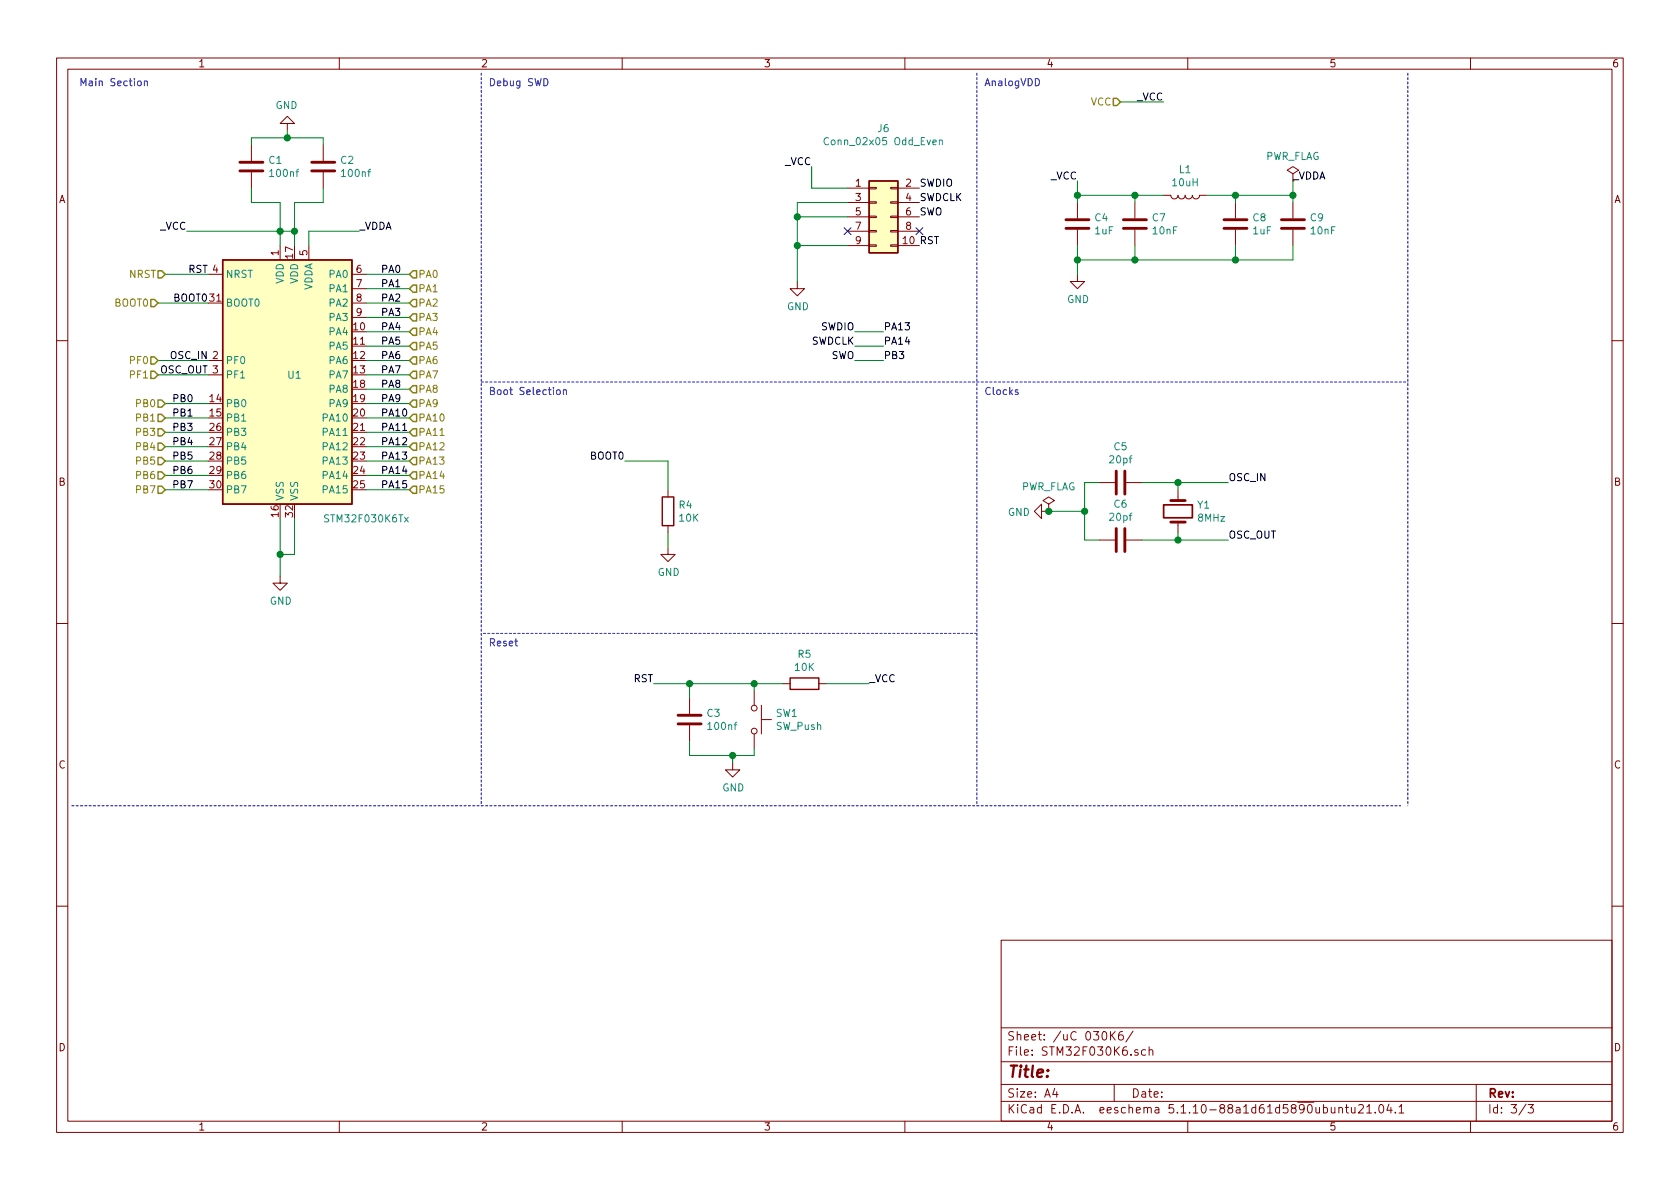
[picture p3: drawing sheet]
EESchema Schematic File Version 4
EELAYER 30 0
EELAYER END
$Descr A4 11693 8268
encoding utf-8
Sheet 3 3
Title ""
Date ""
Rev ""
Comp ""
Comment1 ""
Comment2 ""
Comment3 ""
Comment4 ""
$EndDescr
$Comp
L power:GND #PWR?
U 1 1
P 1950 4000
AR Path="/6119A7DA" Ref="#PWR?"  Part="1" 
AR Path="/6115F145/6119A7DA" Ref="#PWR?"  Part="1" 
AR Path="/6134FEA3/6119A7DA" Ref="#PWR015"  Part="1" 
F 0 "#PWR015" H 1950 3750 50  0001 C CNN
F 1 "GND" H 1955 3827 50  0000 C CNN
F 2 "" H 1950 4000 50  0001 C CNN
F 3 "" H 1950 4000 50  0001 C CNN
	1    1950 4000
	1    0    0    -1  
$EndComp
Wire Wire Line
	2050 3600 2050 3850
Wire Wire Line
	2050 3850 1950 3850
Wire Wire Line
	1950 3850 1950 4000
Connection ~ 1950 3850
Wire Wire Line
	1950 3600 1950 3850
$Comp
L power:GND #PWR?
U 1 1
P 2000 900
AR Path="/6119A7EE" Ref="#PWR?"  Part="1" 
AR Path="/6115F145/6119A7EE" Ref="#PWR?"  Part="1" 
AR Path="/6134FEA3/6119A7EE" Ref="#PWR016"  Part="1" 
F 0 "#PWR016" H 2000 650 50  0001 C CNN
F 1 "GND" H 2005 727 50  0000 C CNN
F 2 "" H 2000 900 50  0001 C CNN
F 3 "" H 2000 900 50  0001 C CNN
	1    2000 900 
	-1   0    0    1   
$EndComp
Wire Wire Line
	2050 1600 2050 1700
Wire Wire Line
	1950 1700 1950 1600
Connection ~ 1950 1600
Wire Wire Line
	1950 1600 2050 1600
$Comp
L Device:C C?
U 1 1
P 2250 1150
AR Path="/6119A80C" Ref="C?"  Part="1" 
AR Path="/6115F145/6119A80C" Ref="C?"  Part="1" 
AR Path="/6134FEA3/6119A80C" Ref="C2"  Part="1" 
F 0 "C2" H 2365 1196 50  0000 L CNN
F 1 "100nf" H 2365 1105 50  0000 L CNN
F 2 "Capacitor_SMD:C_1206_3216Metric" H 2288 1000 50  0001 C CNN
F 3 "~" H 2250 1150 50  0001 C CNN
F 4 "" H 2250 1150 50  0001 C CNN "LCSC"
	1    2250 1150
	1    0    0    -1  
$EndComp
$Comp
L Device:C C?
U 1 1
P 1750 1150
AR Path="/6119A813" Ref="C?"  Part="1" 
AR Path="/6115F145/6119A813" Ref="C?"  Part="1" 
AR Path="/6134FEA3/6119A813" Ref="C1"  Part="1" 
F 0 "C1" H 1865 1196 50  0000 L CNN
F 1 "100nf" H 1865 1105 50  0000 L CNN
F 2 "Capacitor_SMD:C_1206_3216Metric" H 1788 1000 50  0001 C CNN
F 3 "~" H 1750 1150 50  0001 C CNN
F 4 "" H 1750 1150 50  0001 C CNN "LCSC"
	1    1750 1150
	1    0    0    -1  
$EndComp
Wire Wire Line
	2000 950  2000 900 
Wire Wire Line
	2250 1000 2250 950 
Wire Wire Line
	2250 950  2000 950 
Wire Wire Line
	1750 1000 1750 950 
Wire Wire Line
	1750 950  2000 950 
Connection ~ 2000 950 
Wire Wire Line
	2250 1300 2250 1400
Wire Wire Line
	2250 1400 2050 1400
Wire Wire Line
	2050 1400 2050 1600
Wire Wire Line
	1950 1400 1750 1400
Wire Wire Line
	1750 1400 1750 1300
Wire Wire Line
	1950 1400 1950 1600
Text Label 1450 2500 2    50   ~ 0
OSC_IN
Text Label 1450 2600 2    50   ~ 0
OSC_OUT
Wire Wire Line
	2500 1600 2150 1600
Wire Wire Line
	2150 1600 2150 1700
Text Label 1450 1900 2    50   ~ 0
RST
Text Label 1450 2100 2    50   ~ 0
BOOT0
Text Label 2650 1900 0    50   ~ 0
PA0
Text Label 2650 2000 0    50   ~ 0
PA1
Text Label 2650 2100 0    50   ~ 0
PA2
Text Label 2650 2200 0    50   ~ 0
PA3
Text Label 2650 2300 0    50   ~ 0
PA4
Text Label 2650 2400 0    50   ~ 0
PA5
Text Label 2650 2500 0    50   ~ 0
PA6
Text Label 2650 2600 0    50   ~ 0
PA7
Text Label 2650 2700 0    50   ~ 0
PA8
Text Label 2650 2800 0    50   ~ 0
PA9
Text Label 2650 2900 0    50   ~ 0
PA10
Text Label 2650 3000 0    50   ~ 0
PA11
Text Label 2650 3100 0    50   ~ 0
PA12
Text Label 2650 3200 0    50   ~ 0
PA13
Text Label 2650 3300 0    50   ~ 0
PA14
Text Label 2650 3400 0    50   ~ 0
PA15
Text HLabel 2850 1900 2    50   Input ~ 0
PA0
Text HLabel 2850 2000 2    50   Input ~ 0
PA1
Text HLabel 2850 2100 2    50   Input ~ 0
PA2
Text HLabel 2850 2200 2    50   Input ~ 0
PA3
Text HLabel 2850 2300 2    50   Input ~ 0
PA4
Text HLabel 2850 2400 2    50   Input ~ 0
PA5
Text HLabel 2850 2500 2    50   Input ~ 0
PA6
Text HLabel 2850 2600 2    50   Input ~ 0
PA7
Text HLabel 2850 2700 2    50   Input ~ 0
PA8
Text HLabel 2850 2800 2    50   Input ~ 0
PA9
Text HLabel 2850 2900 2    50   Input ~ 0
PA10
Text HLabel 2850 3000 2    50   Input ~ 0
PA11
Text HLabel 2850 3100 2    50   Input ~ 0
PA12
Text HLabel 2850 3200 2    50   Input ~ 0
PA13
Text HLabel 2850 3300 2    50   Input ~ 0
PA14
Text HLabel 2850 3400 2    50   Input ~ 0
PA15
$Comp
L Device:Crystal Y?
U 1 1
P 8200 3550
AR Path="/61267F6D" Ref="Y?"  Part="1" 
AR Path="/6115F145/61267F6D" Ref="Y?"  Part="1" 
AR Path="/6134FEA3/61267F6D" Ref="Y1"  Part="1" 
F 0 "Y1" V 8154 3681 50  0000 L CNN
F 1 "8MHz" V 8245 3681 50  0000 L CNN
F 2 "Project:HC-49SM8MH" V 8291 3681 50  0001 L CNN
F 3 "~" H 8200 3550 50  0001 C CNN
F 4 "" V 8200 3550 50  0001 C CNN "LCSC"
	1    8200 3550
	0    1    1    0   
$EndComp
$Comp
L Device:C C?
U 1 1
P 7800 3750
AR Path="/61267F74" Ref="C?"  Part="1" 
AR Path="/6115F145/61267F74" Ref="C?"  Part="1" 
AR Path="/6134FEA3/61267F74" Ref="C6"  Part="1" 
F 0 "C6" V 7548 3750 50  0000 C CNN
F 1 "20pf" V 7639 3750 50  0000 C CNN
F 2 "Capacitor_SMD:C_1206_3216Metric" H 7838 3600 50  0001 C CNN
F 3 "~" H 7800 3750 50  0001 C CNN
F 4 "" H 7800 3750 50  0001 C CNN "LCSC"
	1    7800 3750
	0    1    1    0   
$EndComp
$Comp
L Device:C C?
U 1 1
P 7800 3350
AR Path="/61267F7B" Ref="C?"  Part="1" 
AR Path="/6115F145/61267F7B" Ref="C?"  Part="1" 
AR Path="/6134FEA3/61267F7B" Ref="C5"  Part="1" 
F 0 "C5" V 7548 3350 50  0000 C CNN
F 1 "20pf" V 7639 3350 50  0000 C CNN
F 2 "Capacitor_SMD:C_1206_3216Metric" H 7838 3200 50  0001 C CNN
F 3 "~" H 7800 3350 50  0001 C CNN
F 4 "" H 7800 3350 50  0001 C CNN "LCSC"
	1    7800 3350
	0    1    1    0   
$EndComp
$Comp
L power:GND #PWR?
U 1 1
P 7300 3550
AR Path="/61267F81" Ref="#PWR?"  Part="1" 
AR Path="/6115F145/61267F81" Ref="#PWR?"  Part="1" 
AR Path="/6134FEA3/61267F81" Ref="#PWR021"  Part="1" 
F 0 "#PWR021" H 7300 3300 50  0001 C CNN
F 1 "GND" V 7305 3422 50  0000 R CNN
F 2 "" H 7300 3550 50  0001 C CNN
F 3 "" H 7300 3550 50  0001 C CNN
	1    7300 3550
	0    1    1    0   
$EndComp
Wire Wire Line
	7300 3550 7550 3550
Wire Wire Line
	7550 3550 7550 3750
Wire Wire Line
	7550 3750 7650 3750
Wire Wire Line
	7650 3350 7550 3350
Wire Wire Line
	7550 3350 7550 3550
Connection ~ 7550 3550
Wire Wire Line
	7950 3350 8200 3350
Wire Wire Line
	8200 3350 8200 3400
Wire Wire Line
	8200 3700 8200 3750
Wire Wire Line
	8200 3750 7950 3750
Wire Wire Line
	8200 3350 8550 3350
Connection ~ 8200 3350
Wire Wire Line
	8200 3750 8550 3750
Connection ~ 8200 3750
Text Label 8550 3350 0    50   ~ 0
OSC_IN
Text Label 8550 3750 0    50   ~ 0
OSC_OUT
Wire Notes Line
	3350 500  3350 5600
$Comp
L Connector_Generic:Conn_02x05_Odd_Even J?
U 1 1
P 6100 1500
AR Path="/612C8FAB" Ref="J?"  Part="1" 
AR Path="/6115F145/612C8FAB" Ref="J?"  Part="1" 
AR Path="/6134FEA3/612C8FAB" Ref="J6"  Part="1" 
F 0 "J6" H 6150 2117 50  0000 C CNN
F 1 "Conn_02x05 Odd_Even" H 6150 2026 50  0000 C CNN
F 2 "Connector_PinHeader_1.27mm:PinHeader_2x05_P1.27mm_Vertical" H 6100 1500 50  0001 C CNN
F 3 "~" H 6100 1500 50  0001 C CNN
	1    6100 1500
	1    0    0    -1  
$EndComp
Wire Wire Line
	5650 1150 5650 1300
Wire Wire Line
	5650 1300 5900 1300
$Comp
L power:GND #PWR?
U 1 1
P 5550 1950
AR Path="/612C8FB9" Ref="#PWR?"  Part="1" 
AR Path="/6115F145/612C8FB9" Ref="#PWR?"  Part="1" 
AR Path="/6134FEA3/612C8FB9" Ref="#PWR020"  Part="1" 
F 0 "#PWR020" H 5550 1700 50  0001 C CNN
F 1 "GND" H 5555 1777 50  0000 C CNN
F 2 "" H 5550 1950 50  0001 C CNN
F 3 "" H 5550 1950 50  0001 C CNN
	1    5550 1950
	1    0    0    -1  
$EndComp
Wire Wire Line
	5550 1400 5900 1400
Wire Wire Line
	5900 1500 5550 1500
Wire Wire Line
	5550 1400 5550 1500
Connection ~ 5550 1500
NoConn ~ 5900 1600
Wire Wire Line
	5900 1700 5550 1700
Wire Wire Line
	5550 1500 5550 1700
Connection ~ 5550 1700
Wire Wire Line
	5550 1700 5550 1950
Text Label 6400 1300 0    50   ~ 0
SWDIO
Text Label 6400 1400 0    50   ~ 0
SWDCLK
Text Label 6400 1500 0    50   ~ 0
SWO
Text Label 6400 1700 0    50   ~ 0
RST
NoConn ~ 6400 1600
Text Label 5950 2400 2    50   ~ 0
SWDCLK
Text Label 5950 2300 2    50   ~ 0
SWDIO
Text Label 6150 2400 0    50   ~ 0
PA14
Text Label 6150 2300 0    50   ~ 0
PA13
Wire Wire Line
	5950 2300 6150 2300
Wire Wire Line
	6150 2400 5950 2400
Text Label 5950 2500 2    50   ~ 0
SWO
Text Label 6150 2500 0    50   ~ 0
PB3
Wire Wire Line
	5950 2500 6150 2500
$Comp
L Device:C C?
U 1 1
P 4800 5000
AR Path="/612F4A3F" Ref="C?"  Part="1" 
AR Path="/6115F145/612F4A3F" Ref="C?"  Part="1" 
AR Path="/6134FEA3/612F4A3F" Ref="C3"  Part="1" 
F 0 "C3" H 4915 5046 50  0000 L CNN
F 1 "100nf" H 4915 4955 50  0000 L CNN
F 2 "Capacitor_SMD:C_1206_3216Metric" H 4838 4850 50  0001 C CNN
F 3 "~" H 4800 5000 50  0001 C CNN
F 4 "" H 4800 5000 50  0001 C CNN "LCSC"
	1    4800 5000
	1    0    0    -1  
$EndComp
Text Label 4550 4750 2    50   ~ 0
RST
$Comp
L power:GND #PWR?
U 1 1
P 5100 5300
AR Path="/612F4A46" Ref="#PWR?"  Part="1" 
AR Path="/6115F145/612F4A46" Ref="#PWR?"  Part="1" 
AR Path="/6134FEA3/612F4A46" Ref="#PWR019"  Part="1" 
F 0 "#PWR019" H 5100 5050 50  0001 C CNN
F 1 "GND" H 5105 5127 50  0000 C CNN
F 2 "" H 5100 5300 50  0001 C CNN
F 3 "" H 5100 5300 50  0001 C CNN
	1    5100 5300
	1    0    0    -1  
$EndComp
$Comp
L Switch:SW_Push SW?
U 1 1
P 5250 5000
AR Path="/612F4A4C" Ref="SW?"  Part="1" 
AR Path="/6115F145/612F4A4C" Ref="SW?"  Part="1" 
AR Path="/6134FEA3/612F4A4C" Ref="SW1"  Part="1" 
F 0 "SW1" V 5204 5148 50  0000 L CNN
F 1 "SW_Push" V 5295 5148 50  0000 L CNN
F 2 "Button_Switch_THT:SW_PUSH_6mm" H 5250 5200 50  0001 C CNN
F 3 "~" H 5250 5200 50  0001 C CNN
	1    5250 5000
	0    1    1    0   
$EndComp
Wire Wire Line
	4550 4750 4800 4750
Wire Wire Line
	5250 4750 5250 4800
Wire Wire Line
	4800 4850 4800 4750
Connection ~ 4800 4750
Wire Wire Line
	4800 4750 5250 4750
Wire Wire Line
	4800 5150 4800 5250
Wire Wire Line
	4800 5250 5100 5250
Wire Wire Line
	5100 5250 5100 5300
Wire Wire Line
	5250 5200 5250 5250
Wire Wire Line
	5250 5250 5100 5250
Connection ~ 5100 5250
$Comp
L power:GND #PWR?
U 1 1
P 4650 3800
AR Path="/612F4A63" Ref="#PWR?"  Part="1" 
AR Path="/6115F145/612F4A63" Ref="#PWR?"  Part="1" 
AR Path="/6134FEA3/612F4A63" Ref="#PWR018"  Part="1" 
F 0 "#PWR018" H 4650 3550 50  0001 C CNN
F 1 "GND" H 4655 3627 50  0000 C CNN
F 2 "" H 4650 3800 50  0001 C CNN
F 3 "" H 4650 3800 50  0001 C CNN
	1    4650 3800
	1    0    0    -1  
$EndComp
$Comp
L Device:R R?
U 1 1
P 4650 3550
AR Path="/612F4A87" Ref="R?"  Part="1" 
AR Path="/6115F145/612F4A87" Ref="R?"  Part="1" 
AR Path="/6134FEA3/612F4A87" Ref="R4"  Part="1" 
F 0 "R4" H 4720 3596 50  0000 L CNN
F 1 "10K" H 4720 3505 50  0000 L CNN
F 2 "Resistor_SMD:R_1206_3216Metric" H 4720 3459 50  0001 L CNN
F 3 "~" H 4650 3550 50  0001 C CNN
F 4 "" H 4650 3550 50  0001 C CNN "LCSC"
	1    4650 3550
	1    0    0    -1  
$EndComp
Text Label 4350 3200 2    50   ~ 0
BOOT0
Wire Wire Line
	4650 3800 4650 3700
$Comp
L Device:R R?
U 1 1
P 5600 4750
AR Path="/612F4A96" Ref="R?"  Part="1" 
AR Path="/6115F145/612F4A96" Ref="R?"  Part="1" 
AR Path="/6134FEA3/612F4A96" Ref="R5"  Part="1" 
F 0 "R5" V 5393 4750 50  0000 C CNN
F 1 "10K" V 5484 4750 50  0000 C CNN
F 2 "Resistor_SMD:R_1206_3216Metric" H 5670 4659 50  0001 L CNN
F 3 "~" H 5600 4750 50  0001 C CNN
F 4 "" H 5600 4750 50  0001 C CNN "LCSC"
	1    5600 4750
	0    1    1    0   
$EndComp
Wire Wire Line
	6050 4750 5750 4750
Wire Wire Line
	5450 4750 5250 4750
Connection ~ 5250 4750
$Comp
L Device:C C?
U 1 1
P 7500 1550
AR Path="/6132A903" Ref="C?"  Part="1" 
AR Path="/6115F145/6132A903" Ref="C?"  Part="1" 
AR Path="/6134FEA3/6132A903" Ref="C4"  Part="1" 
F 0 "C4" H 7615 1596 50  0000 L CNN
F 1 "1uF" H 7615 1505 50  0000 L CNN
F 2 "Capacitor_SMD:C_1206_3216Metric" H 7538 1400 50  0001 C CNN
F 3 "~" H 7500 1550 50  0001 C CNN
F 4 "" H 7500 1550 50  0001 C CNN "LCSC"
	1    7500 1550
	1    0    0    -1  
$EndComp
$Comp
L power:GND #PWR?
U 1 1
P 7500 1900
AR Path="/6132A909" Ref="#PWR?"  Part="1" 
AR Path="/6115F145/6132A909" Ref="#PWR?"  Part="1" 
AR Path="/6134FEA3/6132A909" Ref="#PWR022"  Part="1" 
F 0 "#PWR022" H 7500 1650 50  0001 C CNN
F 1 "GND" H 7505 1727 50  0000 C CNN
F 2 "" H 7500 1900 50  0001 C CNN
F 3 "" H 7500 1900 50  0001 C CNN
	1    7500 1900
	1    0    0    -1  
$EndComp
$Comp
L Device:C C?
U 1 1
P 7900 1550
AR Path="/6132A916" Ref="C?"  Part="1" 
AR Path="/6115F145/6132A916" Ref="C?"  Part="1" 
AR Path="/6134FEA3/6132A916" Ref="C7"  Part="1" 
F 0 "C7" H 8015 1596 50  0000 L CNN
F 1 "10nF" H 8015 1505 50  0000 L CNN
F 2 "Capacitor_SMD:C_1206_3216Metric" H 7938 1400 50  0001 C CNN
F 3 "~" H 7900 1550 50  0001 C CNN
F 4 "" H 7900 1550 50  0001 C CNN "LCSC"
	1    7900 1550
	1    0    0    -1  
$EndComp
$Comp
L Device:C C?
U 1 1
P 8600 1550
AR Path="/6132A91D" Ref="C?"  Part="1" 
AR Path="/6115F145/6132A91D" Ref="C?"  Part="1" 
AR Path="/6134FEA3/6132A91D" Ref="C8"  Part="1" 
F 0 "C8" H 8715 1596 50  0000 L CNN
F 1 "1uF" H 8715 1505 50  0000 L CNN
F 2 "Capacitor_SMD:C_1206_3216Metric" H 8638 1400 50  0001 C CNN
F 3 "~" H 8600 1550 50  0001 C CNN
F 4 "" H 8600 1550 50  0001 C CNN "LCSC"
	1    8600 1550
	1    0    0    -1  
$EndComp
$Comp
L Device:C C?
U 1 1
P 9000 1550
AR Path="/6132A924" Ref="C?"  Part="1" 
AR Path="/6115F145/6132A924" Ref="C?"  Part="1" 
AR Path="/6134FEA3/6132A924" Ref="C9"  Part="1" 
F 0 "C9" H 9115 1596 50  0000 L CNN
F 1 "10nF" H 9115 1505 50  0000 L CNN
F 2 "Capacitor_SMD:C_1206_3216Metric" H 9038 1400 50  0001 C CNN
F 3 "~" H 9000 1550 50  0001 C CNN
F 4 "" H 9000 1550 50  0001 C CNN "LCSC"
	1    9000 1550
	1    0    0    -1  
$EndComp
$Comp
L Device:L L?
U 1 1
P 8250 1350
AR Path="/6132A932" Ref="L?"  Part="1" 
AR Path="/6115F145/6132A932" Ref="L?"  Part="1" 
AR Path="/6134FEA3/6132A932" Ref="L1"  Part="1" 
F 0 "L1" V 8069 1350 50  0000 C CNN
F 1 "10uH" V 8160 1350 50  0000 C CNN
F 2 "Inductor_SMD:L_1206_3216Metric" H 8250 1350 50  0001 C CNN
F 3 "~" H 8250 1350 50  0001 C CNN
F 4 "" V 8250 1350 50  0001 C CNN "LCSC"
	1    8250 1350
	0    1    1    0   
$EndComp
Wire Wire Line
	7500 1400 7500 1350
Wire Wire Line
	7500 1350 7900 1350
Wire Wire Line
	8400 1350 8600 1350
Wire Wire Line
	9000 1350 9000 1400
Wire Wire Line
	8600 1400 8600 1350
Connection ~ 8600 1350
Wire Wire Line
	8600 1350 9000 1350
Wire Wire Line
	7900 1400 7900 1350
Connection ~ 7900 1350
Wire Wire Line
	7900 1350 8100 1350
Wire Wire Line
	7500 1700 7500 1800
Wire Wire Line
	7500 1800 7900 1800
Wire Wire Line
	7900 1700 7900 1800
Connection ~ 7900 1800
Wire Wire Line
	9000 1800 9000 1700
Wire Wire Line
	8600 1700 8600 1800
Connection ~ 8600 1800
Wire Wire Line
	8600 1800 9000 1800
Wire Wire Line
	7500 1900 7500 1800
Connection ~ 7500 1800
Wire Wire Line
	7500 1250 7500 1350
Connection ~ 7500 1350
Wire Wire Line
	9000 1250 9000 1350
Connection ~ 9000 1350
Text Notes 550  600  0    50   ~ 0
Main Section
Text Notes 3400 600  0    50   ~ 0
Debug SWD
Wire Notes Line
	6800 4400 3350 4400
Wire Notes Line
	6800 500  6800 5600
Text Notes 3400 2750 0    50   ~ 0
Boot Selection
Text Notes 3400 4500 0    50   ~ 0
Reset
Wire Notes Line
	3350 2650 9800 2650
Wire Notes Line
	500  5600 9750 5600
Wire Notes Line
	9800 500  9800 5600
Text Notes 6850 2750 0    50   ~ 0
Clocks
Text Notes 6850 600  0    50   ~ 0
AnalogVDD
Text HLabel 1100 2500 0    50   Input ~ 0
PF0
Text HLabel 1100 2600 0    50   Input ~ 0
PF1
Text HLabel 1100 2100 0    50   Input ~ 0
BOOT0
Text HLabel 1150 1900 0    50   Input ~ 0
NRST
Wire Wire Line
	1150 1900 1450 1900
Wire Wire Line
	1100 2100 1450 2100
Wire Wire Line
	1100 2500 1450 2500
Wire Wire Line
	1100 2600 1450 2600
Text Label 9000 1250 0    50   ~ 0
_VDDA
Text Label 2500 1600 0    50   ~ 0
_VDDA
Text Label 7500 1250 2    50   ~ 0
_VCC
Text Label 5650 1150 2    50   ~ 0
_VCC
Text HLabel 7800 700  0    50   Input ~ 0
VCC
Text Label 8100 700  2    50   ~ 0
_VCC
Wire Wire Line
	8100 700  7800 700 
Text Label 6050 4750 0    50   ~ 0
_VCC
Text Label 1300 1600 2    50   ~ 0
_VCC
Wire Wire Line
	4350 3200 4650 3200
Wire Wire Line
	4650 3200 4650 3400
Text HLabel 1150 3400 0    50   Input ~ 0
PB7
Text HLabel 1150 3300 0    50   Input ~ 0
PB6
Text HLabel 1150 3200 0    50   Input ~ 0
PB5
Text HLabel 1150 3100 0    50   Input ~ 0
PB4
Text HLabel 1150 3000 0    50   Input ~ 0
PB3
Text HLabel 1150 2900 0    50   Input ~ 0
PB1
Text HLabel 1150 2800 0    50   Input ~ 0
PB0
Wire Wire Line
	1150 2800 1450 2800
Wire Wire Line
	1450 2900 1150 2900
Wire Wire Line
	1450 3000 1150 3000
Wire Wire Line
	1450 3200 1150 3200
Wire Wire Line
	1150 3300 1450 3300
Wire Wire Line
	1450 3400 1150 3400
Text Label 1350 3400 2    50   ~ 0
PB7
Text Label 1350 3300 2    50   ~ 0
PB6
Text Label 1350 3200 2    50   ~ 0
PB5
Text Label 1350 3100 2    50   ~ 0
PB4
Text Label 1350 3000 2    50   ~ 0
PB3
Text Label 1350 2900 2    50   ~ 0
PB1
Text Label 1350 2800 2    50   ~ 0
PB0
Wire Wire Line
	2550 1900 2850 1900
Wire Wire Line
	2550 2100 2850 2100
Wire Wire Line
	2550 2200 2850 2200
Wire Wire Line
	2550 2300 2850 2300
Wire Wire Line
	2550 2400 2850 2400
Wire Wire Line
	2550 2500 2850 2500
Wire Wire Line
	2550 2600 2850 2600
Wire Wire Line
	2550 2700 2850 2700
Wire Wire Line
	2550 2800 2850 2800
Wire Wire Line
	2550 2900 2850 2900
Wire Wire Line
	2550 3000 2850 3000
Wire Wire Line
	2550 3200 2850 3200
Wire Wire Line
	2550 3300 2850 3300
Wire Wire Line
	2550 3400 2850 3400
Connection ~ 2050 1600
Wire Wire Line
	1300 1600 1950 1600
Wire Wire Line
	7900 1800 8600 1800
$Comp
L power:PWR_FLAG #FLG02
U 1 1
P 9000 1250
F 0 "#FLG02" H 9000 1325 50  0001 C CNN
F 1 "PWR_FLAG" H 9000 1423 50  0000 C CNN
F 2 "" H 9000 1250 50  0001 C CNN
F 3 "~" H 9000 1250 50  0001 C CNN
	1    9000 1250
	1    0    0    -1  
$EndComp
$Comp
L power:PWR_FLAG #FLG01
U 1 1
P 7300 3550
F 0 "#FLG01" H 7300 3625 50  0001 C CNN
F 1 "PWR_FLAG" H 7300 3723 50  0000 C CNN
F 2 "" H 7300 3550 50  0001 C CNN
F 3 "~" H 7300 3550 50  0001 C CNN
	1    7300 3550
	1    0    0    -1  
$EndComp
Connection ~ 7300 3550
Wire Wire Line
	2550 3100 2850 3100
Wire Wire Line
	2550 2000 2850 2000
Wire Wire Line
	1150 3100 1450 3100
$Comp
L MCU_ST_STM32F0:STM32F030K6Tx U1
U 1 1
P 2050 2600
F 0 "U1" H 2050 2600 50  0000 C CNN
F 1 "STM32F030K6Tx" H 2550 1600 50  0000 C CNN
F 2 "Package_QFP:LQFP-32_7x7mm_P0.8mm" H 1550 1700 50  0001 R CNN
F 3 "http://www.st.com/st-web-ui/static/active/en/resource/technical/document/datasheet/DM00088500.pdf" H 2050 2600 50  0001 C CNN
F 4 "C88446" H 2050 2600 50  0001 C CNN "LCSC"
	1    2050 2600
	1    0    0    -1  
$EndComp
$EndSCHEMATC
